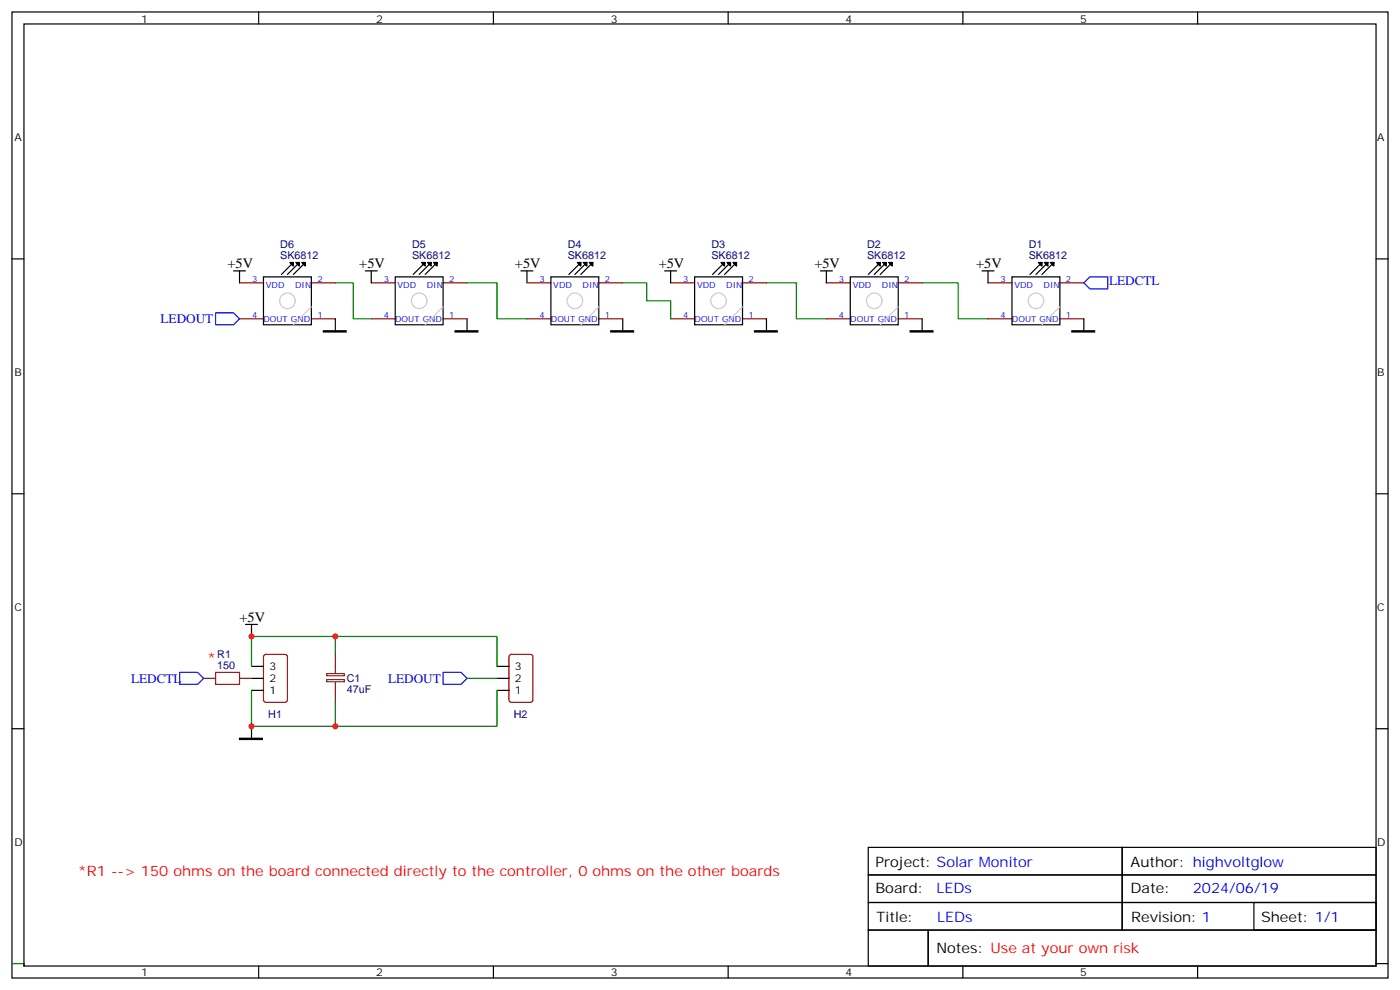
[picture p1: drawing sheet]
<svg xmlns="http://www.w3.org/2000/svg" width="412mm" height="291mm" viewBox="0 0 412 291" stroke-linecap="round" stroke-linejoin="round" font-family="sans-serif">
<g fill="none" stroke="#000" stroke-width=".35">
<path d="M3.5 3.5h405.4v284.4h-405.4zM7.1 7.1h398.2v277.2h-398.2zM76.2 3.5v3.6M145.3 3.5v3.6M214.5 3.5v3.6M283.6 3.5v3.6M352.8 3.5v3.6M3.5 76.2h3.6M68.8 79.7h3.5M70.6 79.7v3.6M85.7 77.3l.4 .7 .3-.7h-1l1 1v-1l-3.5 3.5M87.5 77.3l.3 .7 .4-.7h-1.1l1.1 1v-1l-3.5 3.5"/>
<path d="M89.3 77.3l.3 .7 .4-.7h-1.1l1.1 1v-1l-3.6 3.5M107.6 79.7h3.5M109.4 79.7v3.6M124.5 77.3l.4 .7 .3-.7h-1l1 1v-1l-3.5 3.5M126.3 77.3l.3 .7 .4-.7h-1.1l1.1 1v-1l-3.5 3.5M128.1 77.3l.3 .7 .4-.7h-1.1l1.1 1v-1l-3.6 3.5M153.5 79.7h3.5M155.2 79.7v3.6M170.4 77.3l.3 .7 .4-.7h-1.1l1.1 1v-1l-3.5 3.5M172.2 77.3l.3 .7 .4-.7h-1.1l1.1 1v-1l-3.6 3.5M173.9 77.3l.4 .7 .3-.7h-1l1 1v-1l-3.5 3.5M195.8 79.7h3.5"/>
<path d="M197.6 79.7v3.6M212.7 77.3l.4 .7 .3-.7h-1l1 1v-1l-3.5 3.5M214.5 77.3l.3 .7 .4-.7h-1.1l1.1 1v-1l-3.5 3.5M216.3 77.3l.3 .7 .4-.7h-1.1l1.1 1v-1l-3.6 3.5M241.7 79.7h3.5M243.4 79.7v3.6M258.6 77.3l.3 .7 .4-.7h-1.1l1.1 1v-1l-3.5 3.5M260.3 77.3l.4 .7 .4-.7h-1.1l1.1 1v-1l-3.6 3.5M262.1 77.3l.4 .7 .3-.7h-1l1 1v-1l-3.5 3.5M289.3 79.7h3.5M291 79.7v3.6M306.2 77.3l.4 .7 .3-.7h-1l1 1v-1l-3.5 3.5"/>
<path d="M308 77.3l.3 .7 .4-.7h-1.1l1.1 1v-1l-3.5 3.5M309.7 77.3l.4 .7 .3-.7h-1l1 1v-1l-3.5 3.5M405.3 76.2h3.6M77.6 81.5h14.1v14.1h-14.1zM98.8 93.8v3.6M116.4 81.5h14.1v14.1h-14.1zM137.6 93.8v3.6M162.3 81.5h14.1v14.1h-14.1zM183.4 93.8v3.6M204.6 81.5h14.1v14.1h-14.1zM225.8 93.8v3.6M250.5 81.5h14.1v14.1h-14.1z"/>
<path d="M271.6 93.8v3.6M298.1 81.5h14.1v14.1h-14.1zM319.3 93.8v3.6M3.5 145.3h3.6M405.3 145.3h3.6M72.3 183.8h3.5M74.1 196.1h3.5M74.1 199.7h3.5M74.1 183.8v3.5M146.4 196.1h3.5M146.4 199.7h3.5M3.5 214.5h3.6"/>
<path d="M74.1 203.2h3.5M74.1 213.8v3.5M146.4 203.2h3.5M405.3 214.5h3.6M255.8 249.4h74.8v8.1h-74.8zM255.8 257.5h74.8v8.1h-74.8zM330.6 257.5h74.7v8.1h-74.7zM330.6 249.4h74.7v8.1h-74.7zM255.8 265.6h74.8v8.2h-74.8zM255.8 273.8h17.6v10.5h-17.6zM273.4 273.8h131.9v10.5h-131.9zM330.6 265.6h74.7v8.2h-74.7z"/>
<path d="M369.4 265.6h35.9v8.2h-35.9zM7.1 283.6v.7M76.2 284.3v3.6M145.3 284.3v3.6M214.5 284.3v3.6M283.6 284.3v3.6M352.8 284.3v3.6M405.3 283.6h3.6"/>
</g>
<path d="M3.5 283.6h3.6" fill="none" stroke="#090" stroke-width=".35"/>
<g fill="none" stroke="#870000" stroke-width=".35">
<path d="M70.6 93.8h7M70.6 83.3h7M91.7 93.8h7.1M91.7 83.3h7.1M109.4 93.8h7M109.4 83.3h7M130.5 93.8h7.1M130.5 83.3h7.1M155.2 93.8h7.1M155.2 83.3h7.1M176.4 93.8h7M176.4 83.3h7"/>
<path d="M197.6 93.8h7M197.6 83.3h7M218.7 93.8h7.1M218.7 83.3h7.1M243.4 93.8h7.1M243.4 83.3h7.1M264.6 93.8h7M264.6 83.3h7M291 93.8h7.1M291 83.3h7.1M312.2 93.8h7.1M312.2 83.3h7.1"/>
<path d="M60 199.7h3.5M70.6 199.7h3.5M77.8 192.8l.5-.2h5.7l.6 .4 .1 13-.5 .7h-5.9l-.6-.4-.1-13zM150.2 192.8l.4-.2h5.7l.6 .4 .1 13-.5 .7h-5.9l-.6-.4-.1-13z"/>
</g>
<path d="M95.2 97.4h6.8v.3h-6.8zM134.1 97.4h6.7v.3h-6.7zM179.9 97.4h6.7v.3h-6.7zM222.2 97.4h6.8v.3h-6.8zM268.1 97.4h6.7v.3h-6.7zM315.7 97.4h6.7v.3h-6.7zM70.6 217.3h6.7v.4h-6.7z" fill="#000" stroke="#000" stroke-width=".35"/>
<path d="M98.8 83.3h5.3v10.5h5.3M137.6 83.3h8.8v10.5h8.8M183.4 83.3h7.1v5.2h7.1v5.3M225.8 83.3h8.8v10.5h8.8M271.6 83.3h10.6v10.5h8.8M98.8 192.6v-5.3h-24.7v8.8M98.8 187.3h47.6v8.8M137.6 199.7h8.8M74.1 203.2v10.6h24.7v-7.1M146.4 203.2v10.6h-47.6" fill="none" stroke="#008700" stroke-width=".35"/>
<path d="M63.5 197.9h7.1v3.5h-7.1z" fill="none" stroke="#a10000" stroke-width=".35"/>
<path d="M63.5 92.1h5.3l1.8 1.7-1.8 1.8h-5.3zM319.3 83.3l1.7-1.8h5.3v3.5h-5.3zM52.9 197.9h5.3l1.8 1.8-1.8 1.7h-5.3zM130.5 197.9h5.3l1.8 1.8-1.8 1.7h-5.3z" fill="none" stroke="#00f" stroke-width=".35"/>
<path d="M96.2 198.3h5.2v.6h-5.2zM98.8 192.6v5.7M96.2 200h5.2v.7h-5.2zM98.8 200.7v6" fill="none" stroke="#8c2424" stroke-width=".35"/>
<g fill="none" stroke="#ccc" stroke-width=".35">
<path d="M91.7 90.3l-5.3 5.3M130.5 90.3l-5.3 5.3M176.4 90.3l-5.3 5.3M218.7 90.3l-5.3 5.3M264.6 90.3l-5.3 5.3M312.2 90.3l-5.3 5.3"/>
<circle cx="84.7" cy="88.5" r="2.29"/>
<circle cx="123.5" cy="88.5" r="2.29"/>
<circle cx="169.3" cy="88.5" r="2.29"/>
<circle cx="211.7" cy="88.5" r="2.29"/>
<circle cx="257.5" cy="88.5" r="2.29"/>
<circle cx="305.2" cy="88.5" r="2.29"/>
</g>
<g fill="#c00">
<circle cx="74.1" cy="213.8" r=".88"/>
<circle cx="74.1" cy="187.3" r=".88"/>
<circle cx="98.8" cy="187.3" r=".88"/>
<circle cx="98.8" cy="213.8" r=".88"/>
</g>
<g font-size="4.2">
<text x="67" y="79">+5V</text>
<text x="105.8" y="79">+5V</text>
<text x="151.7" y="79">+5V</text>
<text x="194" y="79">+5V</text>
<text x="239.9" y="79">+5V</text>
<text x="287.5" y="79">+5V</text>
<text x="70.6" y="183.1">+5V</text>
<text x="257.9" y="255.1">Project: Solar Monitor</text>
<text x="333" y="255.1">Author: highvoltglow</text>
<text x="257.9" y="262.8">Board:</text>
<text x="333" y="262.8">Date:</text>
<text x="258.2" y="271.3">Title:</text>
<text x="333.2" y="271.3">Revision: 1</text>
<text x="371.5" y="271.3">Sheet: 1/1</text>
<text x="275.9" y="280.5">Notes: Use at your own risk</text>
</g>
<g font-size="4.2" fill="#f00">
<text x="61" y="195.1">*</text>
<text x="22.9" y="257.9">*R1 --&gt; 150 ohms on the board connected directly to the controller, 0 ohms on the other boards</text>
</g>
<g font-size="4.2" fill="#00f">
<text x="275.9" y="262.8">LEDs</text>
<text x="351.4" y="262.8">2024/06/19</text>
<text x="276" y="271.3">LEDs</text>
</g>
<g font-size="3.9" fill="#00f">
<text x="326.7" y="84">LEDCTL</text>
<text x="47.3" y="95">LEDOUT</text>
<text x="38.6" y="201">LEDCTL</text>
<text x="114.3" y="200.9">LEDOUT</text>
</g>
<g font-size="3.2">
<text x="41.6" y="6.7">1</text>
<text x="110.8" y="6.7">2</text>
<text x="179.9" y="6.7">3</text>
<text x="249.1" y="6.7">4</text>
<text x="318.2" y="6.7">5</text>
<text x="4.2" y="41.6">A</text>
<text x="405.7" y="41.6">A</text>
<text x="4.2" y="110.8">B</text>
<text x="405.7" y="110.8">B</text>
<text x="4.2" y="179.9">C</text>
<text x="405.7" y="179.9">C</text>
<text x="79.4" y="197.2">3</text>
<text x="151.7" y="197.2">3</text>
<text x="79.4" y="200.7">2</text>
<text x="151.7" y="200.7">2</text>
<text x="79.4" y="204.3">1</text>
<text x="151.7" y="204.3">1</text>
<text x="4.2" y="249.1">D</text>
<text x="405.7" y="249.1">D</text>
<text x="41.6" y="287.2">1</text>
<text x="110.8" y="287.2">2</text>
<text x="179.9" y="287.2">3</text>
<text x="249.1" y="287.2">4</text>
<text x="318.2" y="287.2">5</text>
</g>
<g font-size="3.2" fill="#000080">
<text x="82.6" y="76.2">SK6812</text>
<text x="82.6" y="73">D6</text>
<text x="121.4" y="76.2">SK6812</text>
<text x="121.4" y="73">D5</text>
<text x="167.2" y="76.2">SK6812</text>
<text x="167.2" y="73">D4</text>
<text x="209.6" y="76.2">SK6812</text>
<text x="209.6" y="73">D3</text>
<text x="255.4" y="76.2">SK6812</text>
<text x="255.4" y="73">D2</text>
<text x="303" y="76.2">SK6812</text>
<text x="303" y="73">D1</text>
<text x="64" y="196.9">150</text>
<text x="64" y="193.7">R1</text>
<text x="102.1" y="203.9">47uF</text>
<text x="102.1" y="200.7">C1</text>
<text x="79" y="211.4">H1</text>
<text x="151.4" y="211.4">H2</text>
</g>
<g font-size="2.5" fill="#00f">
<text x="74.3" y="82.9">3</text>
<text x="93.5" y="82.9">2</text>
<text x="113.1" y="82.9">3</text>
<text x="132.3" y="82.9">2</text>
<text x="158.9" y="82.9">3</text>
<text x="178.2" y="82.9">2</text>
<text x="201.3" y="82.9">3</text>
<text x="220.5" y="82.9">2</text>
<text x="247.1" y="82.9">3</text>
<text x="266.3" y="82.9">2</text>
<text x="294.8" y="82.9">3</text>
<text x="314" y="82.9">2</text>
<text x="78.3" y="84.7">VDD</text>
<text x="86.9" y="84.7">DIN</text>
<text x="117.1" y="84.7">VDD</text>
<text x="125.7" y="84.7">DIN</text>
<text x="163" y="84.7">VDD</text>
<text x="171.6" y="84.7">DIN</text>
<text x="205.3" y="84.7">VDD</text>
<text x="213.9" y="84.7">DIN</text>
<text x="251.2" y="84.7">VDD</text>
<text x="259.8" y="84.7">DIN</text>
<text x="298.8" y="84.7">VDD</text>
<text x="307.4" y="84.7">DIN</text>
<text x="74.3" y="93.5">4</text>
<text x="77.6" y="94.9">DOUT GND</text>
<text x="93.5" y="93.5">1</text>
<text x="113.1" y="93.5">4</text>
<text x="116.4" y="94.9">DOUT GND</text>
<text x="132.3" y="93.5">1</text>
<text x="158.9" y="93.5">4</text>
<text x="162.3" y="94.9">DOUT GND</text>
<text x="178.2" y="93.5">1</text>
<text x="201.3" y="93.5">4</text>
<text x="204.6" y="94.9">DOUT GND</text>
<text x="220.5" y="93.5">1</text>
<text x="247.1" y="93.5">4</text>
<text x="250.5" y="94.9">DOUT GND</text>
<text x="266.3" y="93.5">1</text>
<text x="294.8" y="93.5">4</text>
<text x="298.1" y="94.9">DOUT GND</text>
<text x="314" y="93.5">1</text>
</g>
</svg>
